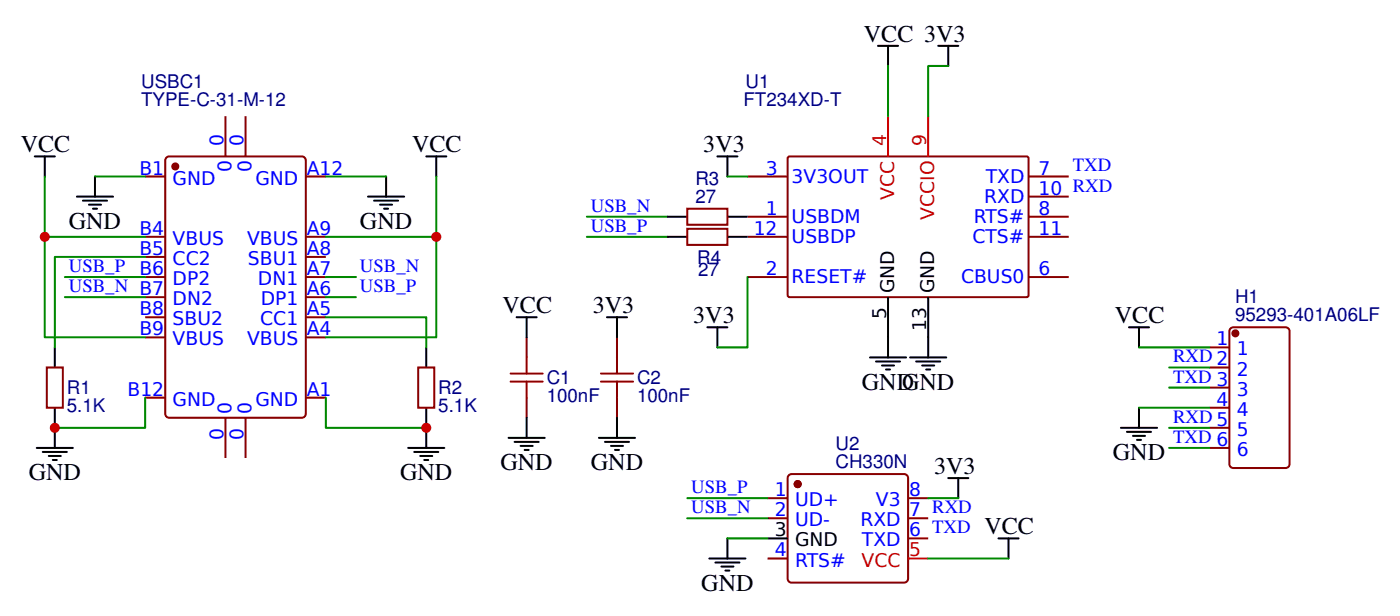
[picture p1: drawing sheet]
<svg xmlns="http://www.w3.org/2000/svg" width="184mm" height="81mm" viewBox="0 0 184 81" stroke-linecap="round" stroke-linejoin="round" font-family="sans-serif">
<g fill="none" stroke="#800" stroke-width=".26">
<path d="M29.7 15.3v5.3M32.4 15.3v5.3M19.1 36.5h2.7M19.1 23.2h2.7M19.1 31.2h2.7M19.1 33.8h2.7M19.1 39.1h2.7M21.8 20.8l.2-.1 .3-.1h17.5l.2 .1 .2 .1 .1 .3v33.4l-.1 .2-.2 .2-.2 .1h-17.5l-.3-.1-.2-.2v-.2v-33.4zM40.3 36.5h2.6M40.3 23.2h2.6M40.3 31.2h2.6M40.3 33.8h2.6"/>
<path d="M40.3 39.1h2.6M90.6 27.5h5.3v2.1h-5.3zM90.6 30.1h5.3v2.1h-5.3zM98.5 28.5h5.3M98.5 36.5h5.3M98.5 23.2h5.3M98.5 31.2h5.3M103.8 20.7l.3-.1h31.3l.1 .2v18.2l-.2 .1h-31.4l-.1-.3zM135.5 28.5h5.3M135.5 36.5h5.3M135.5 23.2h5.3M135.5 25.9h5.3"/>
<path d="M135.5 31.2h5.3M6.2 48.4h2.1v5.3h-2.1zM19.1 41.8h2.7M19.1 44.4h2.7M19.1 52.3h2.7M29.7 55v5.3M32.4 55v5.3M40.3 41.8h2.6M40.3 44.4h2.6M40.3 52.3h2.6M55.1 48.4h2.1v5.3h-2.1zM69.4 44.4v2.6"/>
<path d="M69.4 52.3v2.7M81.3 44.4v2.6M81.3 52.3v2.7M159.4 45.7h2.6M159.4 48.4h2.6M159.4 51h2.6M159.4 53.7h2.6M159.4 56.3h2.6M159.4 58.9h2.6M162.3 43.1h.2h6.9h.3l.2 .2v.3v17.5v.2l-.2 .2-.3 .1h-6.9l-.2-.1-.2-.2-.1-.2v-17.5l.1-.3zM101.2 65.6h2.6M101.2 68.2h2.6"/>
<path d="M101.2 73.5h2.6M104.1 62.5l.2-.1h14.8l.3 .1 .2 .2 .1 .2v13.2l-.1 .3-.2 .2-.3 .1h-14.8l-.2-.1-.2-.2-.1-.3v-13.2l.1-.2zM119.7 65.6h2.6M119.7 68.2h2.6M119.7 70.9h2.6"/>
</g>
<path d="M117 15.3v5.3M122.3 15.3v5.3M119.7 73.5h2.6" fill="none" stroke="#f00" stroke-width=".26"/>
<g fill="none" stroke="#000" stroke-width=".26">
<path d="M115.7 6h2.6M117 6v2.7M123.6 6h2.7M125 6v2.7M4.6 20.6h2.6M5.9 20.6v2.6M10.1 25.9h4.8M10.9 26.4h3.2M11.7 26.9h1.6M12.3 27.5h.5M12.5 23.2v2.7M48.5 25.9h4.8"/>
<path d="M49.3 26.4h3.2M50.1 26.9h1.6M50.6 27.5h.5M50.9 23.2v2.7M56.2 20.6h2.6M57.5 20.6v2.6M87.9 28.5h2.7M87.9 31.2h2.7M94.5 20.6h2.7M95.9 20.6v2.6M95.9 28.5h2.6M95.9 31.2h2.6"/>
<path d="M117 39.1v7.9M122.3 39.1v7.9M4.8 58.9h4.8M5.6 59.5h3.2M7.2 45.7v2.7M7.2 53.7v5.2M53.8 58.9h4.8M54.6 59.5h3.2M56.2 45.7v2.7M56.2 53.7v5.2M67 57.6h4.8M67.8 58.2h3.2"/>
<path d="M68.1 41.8h2.6M68.6 58.7h1.6M69.1 59.2h.6M69.4 41.8v2.6M69.4 55v2.6M78.9 57.6h4.8M79.7 58.2h3.2M80 41.8h2.6M80.5 58.7h1.6M81 59.2h.6M81.3 41.8v2.6M81.3 55v2.6"/>
<path d="M93.2 43.1h2.7M94.5 43.1v2.6M114.6 47h4.8M115.4 47.6h3.2M116.2 48.1h1.6M116.8 48.6h.5M119.9 47h4.8M120.7 47.6h3.2M121.5 48.1h1.6M122.1 48.6h.5M147.7 56.3h4.8M148.5 56.8h3.2"/>
<path d="M148.8 43.1h2.6M149.3 57.4h1.6M149.8 57.9h.6M150.1 43.1v2.6M150.1 53.7v2.6M6.4 60h1.6M7 60.5h.5M55.4 60h1.6M55.9 60.5h.5M93.5 73.5h4.7M94.3 74h3.1M95.1 74.6h1.6"/>
<path d="M95.6 75.1h.5M95.9 70.9v2.6M101.2 70.9h2.6M125 62.9h2.6M126.3 62.9v2.7M131.6 70.9h2.6M132.9 70.9v2.6"/>
</g>
<g fill="#800" stroke="#800" stroke-width=".26">
<circle cx="105.1" cy="63.7" r=".4"/>
<circle cx="23.1" cy="21.9" r=".4"/>
<circle cx="162.8" cy="43.9" r=".4"/>
</g>
<g fill="none" stroke="#080" stroke-width=".26">
<path d="M117 8.7v6.6M125 8.7h-2.7v6.6M5.9 23.2v8h13.2M5.9 31.2v13.2h13.2M8.5 39.1h10.6M8.5 36.5h10.6M12.5 23.2h6.6M19.1 33.8h-11.9v11.9M42.9 39.1h4M42.9 36.5h4M42.9 23.2h8M57.5 23.2v8h-14.6"/>
<path d="M57.5 31.2v13.2h-14.6M77.3 31.2h10.6M77.3 28.5h10.6M95.9 23.2h2.6M98.5 36.5v9.2h-4M19.1 52.3v4h-11.9M42.9 52.3v4h13.3M42.9 41.8h13.3v3.9M150.1 45.7h9.3M150.1 53.7h9.3M154.1 48.4h5.3M154.1 51h5.3"/>
<path d="M154.1 56.3h5.3M154.1 58.9h5.3M90.6 65.6h10.6M90.6 68.2h10.6M95.9 70.9h5.3M122.3 65.6h4M122.3 73.5h10.6"/>
</g>
<path d="M67.3 50.2h4.2M67.3 49.2h4.2M69.4 47v2.2M69.4 50.2v2.1M79.2 50.2h4.2M79.2 49.2h4.2M81.3 47v2.2M81.3 50.2v2.1" fill="none" stroke="#a00000" stroke-width=".26"/>
<g fill="#c00">
<circle cx="56.2" cy="56.3" r=".66"/>
<circle cx="57.5" cy="31.2" r=".66"/>
<circle cx="5.9" cy="31.2" r=".66"/>
<circle cx="7.2" cy="56.3" r=".66"/>
</g>
<g font-size="3.2">
<text x="113.9" y="5.5">VCC 3V3</text>
<text x="2.7" y="20.1">VCC</text>
<text x="54.3" y="20.1">VCC</text>
<text x="92.7" y="20.1">3V3</text>
<text x="9.1" y="30.1">GND</text>
<text x="47.4" y="30.1">GND</text>
<text x="66.2" y="41.2">VCC</text>
<text x="78.1" y="41.2">3V3</text>
<text x="91.4" y="42.5">3V3</text>
<text x="146.9" y="42.5">VCC</text>
<text x="113.6" y="51.3">GND</text>
<text x="118.9" y="51.3">GND</text>
<text x="3.8" y="63.2">GND</text>
<text x="52.7" y="63.2">GND</text>
<text x="66" y="61.9">GND</text>
<text x="77.9" y="61.9">GND</text>
<text x="123.1" y="62.4">3V3</text>
<text x="146.7" y="60.5">GND</text>
<text x="129.7" y="70.3">VCC</text>
<text x="92.4" y="77.7">GND</text>
</g>
<g font-size="2.5" fill="#000080">
<text x="18.6" y="11.5">USBC1</text>
<text x="98.2" y="11.6">U1</text>
<text x="18.6" y="14">TYPE-C-31-M-12</text>
<text x="98" y="14">FT234XD-T</text>
<text x="91.6" y="26.7">27</text>
<text x="91.6" y="24.3">R3</text>
<text x="91.9" y="34.7">R4</text>
<text x="92" y="36.3">27</text>
<text x="162.8" y="39.9">H1</text>
<text x="162.8" y="42.3">95293-401A06LF</text>
<text x="8.8" y="51.9">R1</text>
<text x="57.8" y="51.9">R2</text>
<text x="72" y="52.9">100nF</text>
<text x="72" y="50.6">C1</text>
<text x="84" y="52.9">100nF</text>
<text x="84" y="50.6">C2</text>
<text x="8.8" y="54.3">5.1K</text>
<text x="57.8" y="54.3">5.1K</text>
<text x="110.1" y="59.2">U2</text>
<text x="110.1" y="61.6">CH330N</text>
</g>
<g font-size="2.5" fill="#00f">
<text x="18.4" y="23">B1</text>
<text x="29.4" y="19.3" transform="rotate(-90 29.4 19.3)">0</text>
<text x="30.5" y="22.7" transform="rotate(-90 30.5 22.7)">0</text>
<text x="32.1" y="19.3" transform="rotate(-90 32.1 19.3)">0</text>
<text x="33.2" y="22.7" transform="rotate(-90 33.2 22.7)">0</text>
<text x="40.4" y="23">A12</text>
<text x="100.9" y="23">3</text>
<text x="136.9" y="23">7</text>
<text x="141.4" y="22.6">TXD</text>
<text x="22.8" y="24.3">GND</text>
<text x="33.7" y="24.3">GND</text>
<text x="77.9" y="27.9">USB_N</text>
<text x="100.9" y="28.3">1</text>
<text x="104.3" y="29.3">USBDM</text>
<text x="104.3" y="24">3V3OUT</text>
<text x="128.3" y="29.3">RTS#</text>
<text x="129.7" y="26.7">RXD</text>
<text x="129.9" y="24">TXD</text>
<text x="136.9" y="28.3">8</text>
<text x="136.9" y="25.6">10 RXD</text>
<text x="9.1" y="35.8">USB_P</text>
<text x="18.4" y="30.9">B4</text>
<text x="18.4" y="33.5">B5</text>
<text x="22.8" y="32.2">VBUS</text>
<text x="22.8" y="34.9">CC2</text>
<text x="32.6" y="32.2">VBUS</text>
<text x="32.7" y="34.9">SBU1</text>
<text x="40.4" y="33.5">A8</text>
<text x="40.4" y="30.9">A9</text>
<text x="47.4" y="35.8">USB_N</text>
<text x="77.9" y="30.5">USB_P</text>
<text x="99.3" y="30.9">12</text>
<text x="104.3" y="32">USBDP</text>
<text x="128.1" y="32">CTS#</text>
<text x="136.9" y="30.9">11</text>
<text x="9.1" y="38.4">USB_N B7</text>
<text x="18.4" y="36.2">B6</text>
<text x="18.4" y="41.5">B8</text>
<text x="22.8" y="37.5">DP2</text>
<text x="22.8" y="40.2">DN2</text>
<text x="34" y="37.5">DN1</text>
<text x="34.4" y="40.2">DP1</text>
<text x="40.4" y="38.8">A6</text>
<text x="40.4" y="36.2">A7</text>
<text x="40.4" y="41.5">A5</text>
<text x="47.4" y="38.4">USB_P</text>
<text x="100.9" y="36.2">2</text>
<text x="104.3" y="37.3">RESET#</text>
<text x="126.6" y="37.3">CBUS0</text>
<text x="136.9" y="36.2">6</text>
<text x="18.4" y="44.1">B9</text>
<text x="22.8" y="42.8">SBU2</text>
<text x="22.8" y="45.5">VBUS</text>
<text x="32.6" y="45.5">VBUS</text>
<text x="34.3" y="42.8">CC1</text>
<text x="40.4" y="44.1">A4</text>
<text x="154.6" y="47.7">RXD 2</text>
<text x="160.3" y="45.5">1</text>
<text x="163" y="46.8">1</text>
<text x="16.8" y="52.1">B12</text>
<text x="22.8" y="53.4">GND</text>
<text x="33.7" y="53.4">GND</text>
<text x="40.4" y="52.1">A1</text>
<text x="154.6" y="50.4">TXD 3</text>
<text x="160.3" y="53.4">4</text>
<text x="163" y="49.4">2</text>
<text x="163" y="52.1">3</text>
<text x="29.4" y="57.9" transform="rotate(-90 29.4 57.9)">0</text>
<text x="30.5" y="54.5" transform="rotate(-90 30.5 54.5)">0</text>
<text x="32.1" y="57.9" transform="rotate(-90 32.1 57.9)">0</text>
<text x="33.2" y="54.5" transform="rotate(-90 33.2 54.5)">0</text>
<text x="154.6" y="55.6">RXD 5</text>
<text x="154.6" y="58.3">TXD 6</text>
<text x="163" y="54.7">4</text>
<text x="163" y="57.4">5</text>
<text x="91.1" y="64.9">USB_P</text>
<text x="102.1" y="65.3">1</text>
<text x="119.8" y="65.3">8</text>
<text x="163" y="60">6</text>
<text x="91.1" y="67.5">USB_N</text>
<text x="102.1" y="67.9">2</text>
<text x="104.8" y="66.6">UD+</text>
<text x="104.8" y="69.3">UD-</text>
<text x="113.4" y="69.3">RXD</text>
<text x="113.6" y="71.9">TXD</text>
<text x="115.4" y="66.6">V3</text>
<text x="119.8" y="70.6">6 TXD</text>
<text x="119.8" y="67.9">7 RXD</text>
<text x="102.1" y="73.2">4</text>
<text x="104.8" y="74.6">RTS#</text>
</g>
<g font-size="2.5" fill="#f00">
<text x="116.8" y="19.3" transform="rotate(-90 116.8 19.3)">4</text>
<text x="122.1" y="19.3" transform="rotate(-90 122.1 19.3)">9</text>
<text x="117.8" y="26.3" transform="rotate(-90 117.8 26.3)">VCC</text>
<text x="123.1" y="28.9" transform="rotate(-90 123.1 28.9)">VCCIO</text>
<text x="113.6" y="74.6">VCC</text>
<text x="119.8" y="73.2">5</text>
</g>
<g font-size="2.5">
<text x="117.8" y="38.6" transform="rotate(-90 117.8 38.6)">GND</text>
<text x="123.1" y="38.6" transform="rotate(-90 123.1 38.6)">GND</text>
<text x="116.8" y="42" transform="rotate(-90 116.8 42)">5</text>
<text x="122.1" y="43.6" transform="rotate(-90 122.1 43.6)">13</text>
<text x="102.1" y="70.6">3</text>
<text x="104.8" y="71.9">GND</text>
</g>
</svg>
